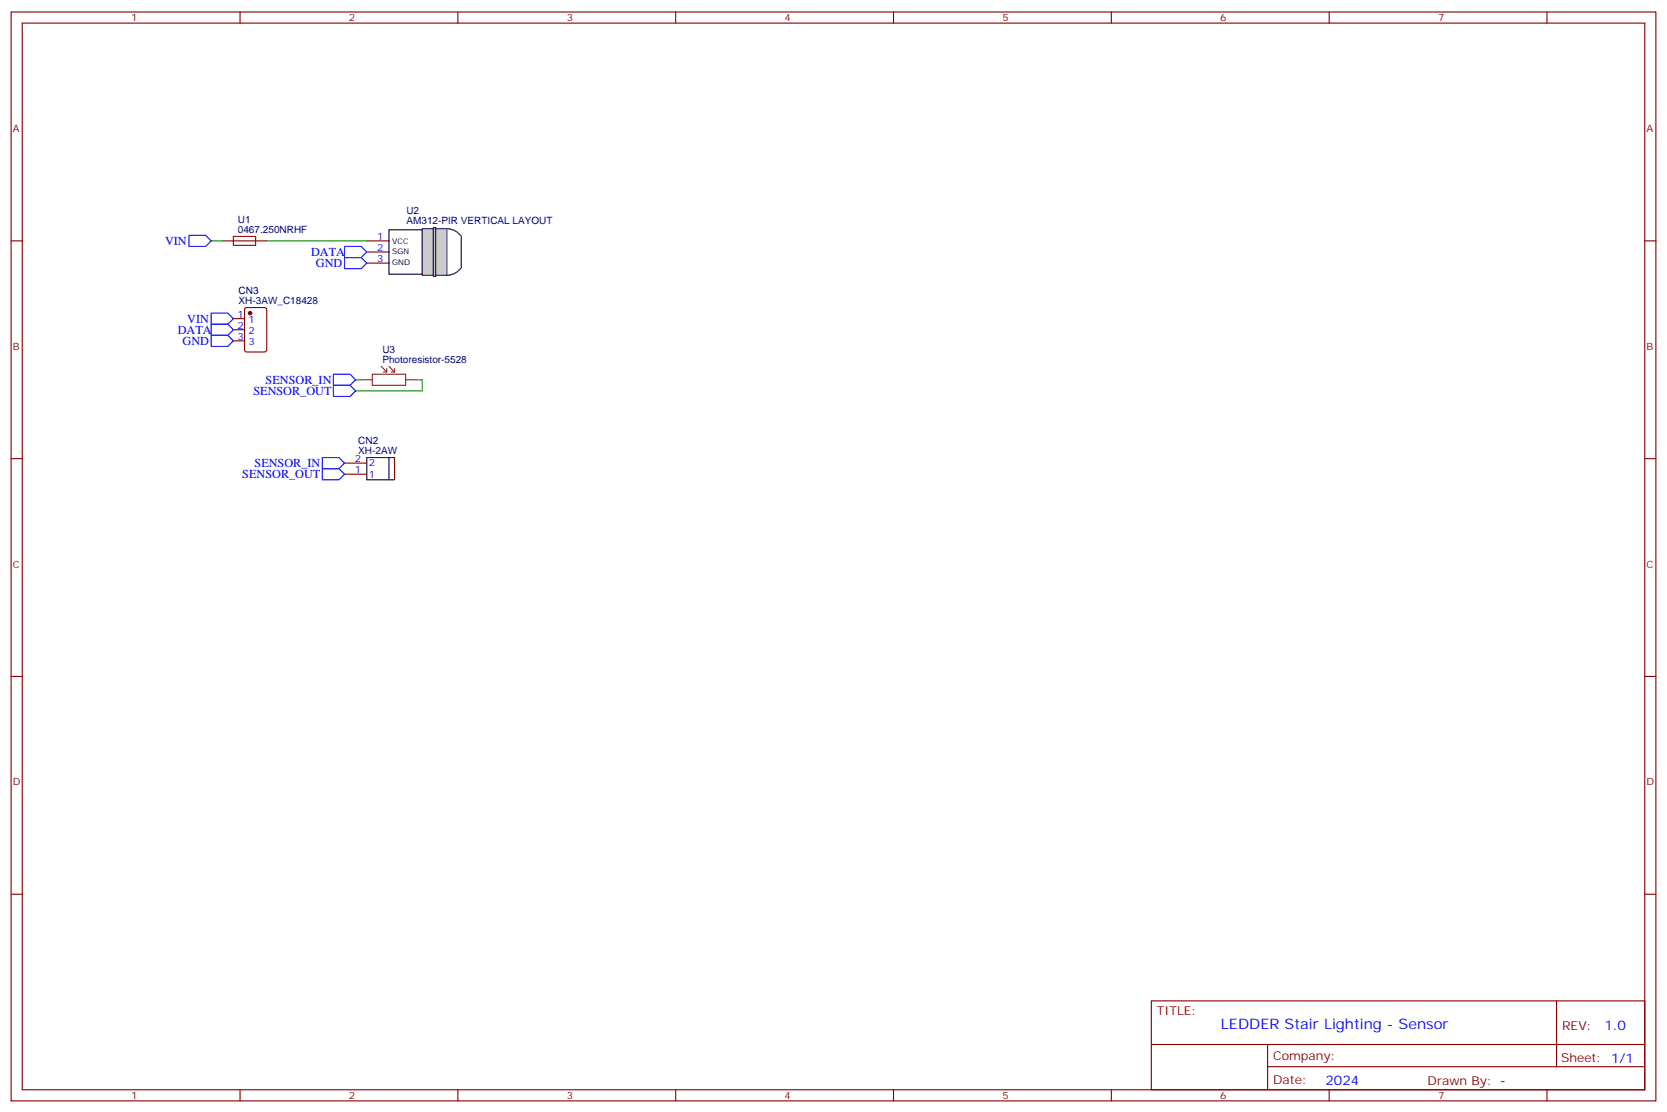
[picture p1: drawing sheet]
<svg xmlns="http://www.w3.org/2000/svg" width="529mm" height="353mm" viewBox="0 0 529 353" stroke-linecap="round" stroke-linejoin="round" font-family="sans-serif">
<g fill="none" stroke="#870000" stroke-width=".35">
<path d="M3.5 3.8h522.1v345.7h-522.1zM7.1 7.3h515v338.7h-515zM76.2 3.8v3.5M145.3 3.8v3.5M214.5 3.8v3.5M283.6 3.8v3.5M352.8 3.8v3.5M421.9 3.8v3.5M491.1 3.8v3.5M3.5 76.5h3.6M70.6 76.5h14.1M116.4 76.5h7.1"/>
<path d="M522.1 76.5h3.5M116.4 80h7.1M116.4 83.5h7.1M3.5 145.6h3.6M522.1 145.6h3.5M3.5 214.8h3.6M522.1 214.8h3.5M3.5 283.9h3.6M522.1 283.9h3.5M365.5 317.8h156.6v28.2h-156.6zM494.1 317.8v20.9M365.5 331.6h156.5"/>
<path d="M402.4 338.7h119.6M402.4 331.6v14.1M76.2 346v3.5M145.3 346v3.5M214.5 346v3.5M283.6 346v3.5M352.8 346v3.5M421.9 346v3.5M491.1 346v3.5"/>
</g>
<path d="M74.1 75.1h7v2.8h-7z" fill="none" stroke="#a10000" stroke-width=".35"/>
<path d="M123.5 73h10.6v14.1h-10.6z" fill="none" stroke="#000" stroke-width=".35"/>
<g fill="#ccc" stroke="#000" stroke-width=".35">
<path d="M134.1 72.6h3.5v14.8h-3.5z"/>
<path d="M137.6 72.2h.7v15.6h-.7z"/>
</g>
<path d="M141.8 72.6a5.7 5.7 0 0 1 4.7 2.6" fill="none" stroke="#000" stroke-width=".35"/>
<path d="M138.3 72.6h3.5v14.8h-3.5z" fill="#ccc" stroke="#000" stroke-width=".35"/>
<path d="M146.4 75.4v9.2M146.5 84.8a5.6 5.6 0 0 1-4.7 2.6M116.4 145.3h7.1v7h-7.1zM123.5 145.3h1.7v7h-1.7" fill="none" stroke="#000" stroke-width=".35"/>
<path d="M141.8 72.6v14.5" fill="none" stroke="#999" stroke-width=".35"/>
<path d="M77.8 97.9l.5-.3h5.7l.6 .5 .1 13-.5 .6-5.9 .1-.6-.5-.1-12.9zM74.1 101.2h3.5M74.1 104.7h3.5M74.1 108.2h3.5M109.4 150.6h7M109.4 147h7" fill="none" stroke="#870000" stroke-width=".35"/>
<path d="M60 74.7h5.3l1.7 1.8-1.7 1.7h-5.3zM109.4 78.2h5.3l1.7 1.8-1.7 1.8h-5.3zM67 99.4h5.3l1.8 1.8-1.8 1.7h-5.3zM109.4 81.8h5.3l1.7 1.7-1.7 1.8h-5.3zM67 102.9h5.3l1.8 1.8-1.8 1.8h-5.3zM67 106.5h5.3l1.8 1.7-1.8 1.8h-5.3zM105.8 118.8h5.3l1.8 1.8-1.8 1.7h-5.3zM105.8 122.3h5.3l1.8 1.8-1.8 1.8h-5.3zM102.3 145.3h5.3l1.8 1.7-1.8 1.8h-5.3zM102.3 148.8h5.3l1.8 1.8-1.8 1.7h-5.3z" fill="none" stroke="#00f" stroke-width=".35"/>
<path d="M67 76.5h3.6M84.7 76.5h31.7M112.9 120.6h1.8M132.3 120.6h1.8v3.5h-21.2" fill="none" stroke="#008700" stroke-width=".35"/>
<path d="M118.2 118.8h10.6v3.5h-10.6zM121 116.3l1.8 1.8M121.7 118.1h1.1M122.8 117.1v1M123.5 116.3l1.7 1.8M124.2 118.1h1M125.2 117.1v1M114.7 120.6h3.5M128.8 120.6h3.5" fill="none" stroke="#8c2424" stroke-width=".35"/>
<circle cx="79.4" cy="99.4" r=".53" fill="#870000" stroke="#870000" stroke-width=".35"/>
<text font-size="4.6" fill="#00f" x="387.6" y="326.8">LEDDER Stair Lighting - Sensor</text>
<g font-size="4.2" fill="#00f">
<text x="509.3" y="327">1.0</text>
<text x="420.7" y="344.4">2024</text>
</g>
<g font-size="3.9" fill="#00f">
<text x="52.4" y="77.7">VIN</text>
<text x="98.8" y="81.3">DATA</text>
<text x="100.3" y="84.8">GND</text>
<text x="56.4" y="106">DATA</text>
<text x="59.5" y="102.4">VIN</text>
<text x="57.9" y="109.5">GND</text>
<text x="80.4" y="125.4">SENSOR_OUT</text>
<text x="84.3" y="121.8">SENSOR_IN</text>
<text x="80.8" y="148.3">SENSOR_IN</text>
<text x="76.9" y="151.8">SENSOR_OUT</text>
</g>
<g font-size="3.9" fill="#800">
<text x="367.2" y="322.4">TITLE:</text>
<text x="495.9" y="327">REV:</text>
<text x="404.1" y="336.6">Company:</text>
<text x="495.5" y="337.2">Sheet: 1/1</text>
<text x="404.1" y="344.2">Date:</text>
<text x="453.2" y="344.3">Drawn By: -</text>
</g>
<g font-size="3.2" fill="#800">
<text x="41.6" y="6.8">1</text>
<text x="110.8" y="6.8">2</text>
<text x="179.9" y="6.8">3</text>
<text x="249.1" y="6.8">4</text>
<text x="318.2" y="6.8">5</text>
<text x="387.3" y="6.8">6</text>
<text x="456.5" y="6.8">7</text>
<text x="4.1" y="41.9">A</text>
<text x="522.6" y="41.9">A</text>
<text x="4.1" y="111.1">B</text>
<text x="522.6" y="111.1">B</text>
<text x="4.1" y="180.2">C</text>
<text x="522.6" y="180.2">C</text>
<text x="4.1" y="249.3">D</text>
<text x="522.6" y="249.3">D</text>
<text x="41.6" y="349">1</text>
<text x="110.8" y="349">2</text>
<text x="179.9" y="349">3</text>
<text x="249.1" y="349">4</text>
<text x="318.2" y="349">5</text>
<text x="387.3" y="349">6</text>
<text x="456.5" y="349">7</text>
</g>
<g font-size="3.2" fill="#000080">
<text x="75.5" y="70.8">U1</text>
<text x="129" y="71.2">AM312-PIR VERTICAL LAYOUT</text>
<text x="129" y="68">U2</text>
<text x="75.5" y="74">0467.250NRHF</text>
<text x="75.7" y="93.3">CN3</text>
<text x="75.7" y="96.5">XH-3AW_C18428</text>
<text x="121.4" y="112.1">U3</text>
<text x="121.4" y="115.3">Photoresistor-5528</text>
<text x="113.7" y="141.1">CN2</text>
<text x="113.7" y="144.2">XH-2AW</text>
</g>
<g font-size="3.2" fill="#00f">
<text x="119.7" y="76.1">1</text>
<text x="119.7" y="79.7">2</text>
<text x="119.7" y="83.2">3</text>
<text x="75.4" y="100.8">1</text>
<text x="75.4" y="104.4">2</text>
<text x="75.4" y="107.9">3</text>
<text x="78.9" y="102.6">1</text>
<text x="78.9" y="106.1">2</text>
<text x="78.9" y="109.6">3</text>
<text x="112.6" y="146.7">2</text>
<text x="117.1" y="148.1">2</text>
<text x="112.6" y="150.2">1</text>
<text x="117.1" y="151.6">1</text>
</g>
<g font-size="2.5">
<text x="124.5" y="77.3">VCC</text>
<text x="124.5" y="80.7">SGN</text>
<text x="124.5" y="84.2">GND</text>
</g>
</svg>
